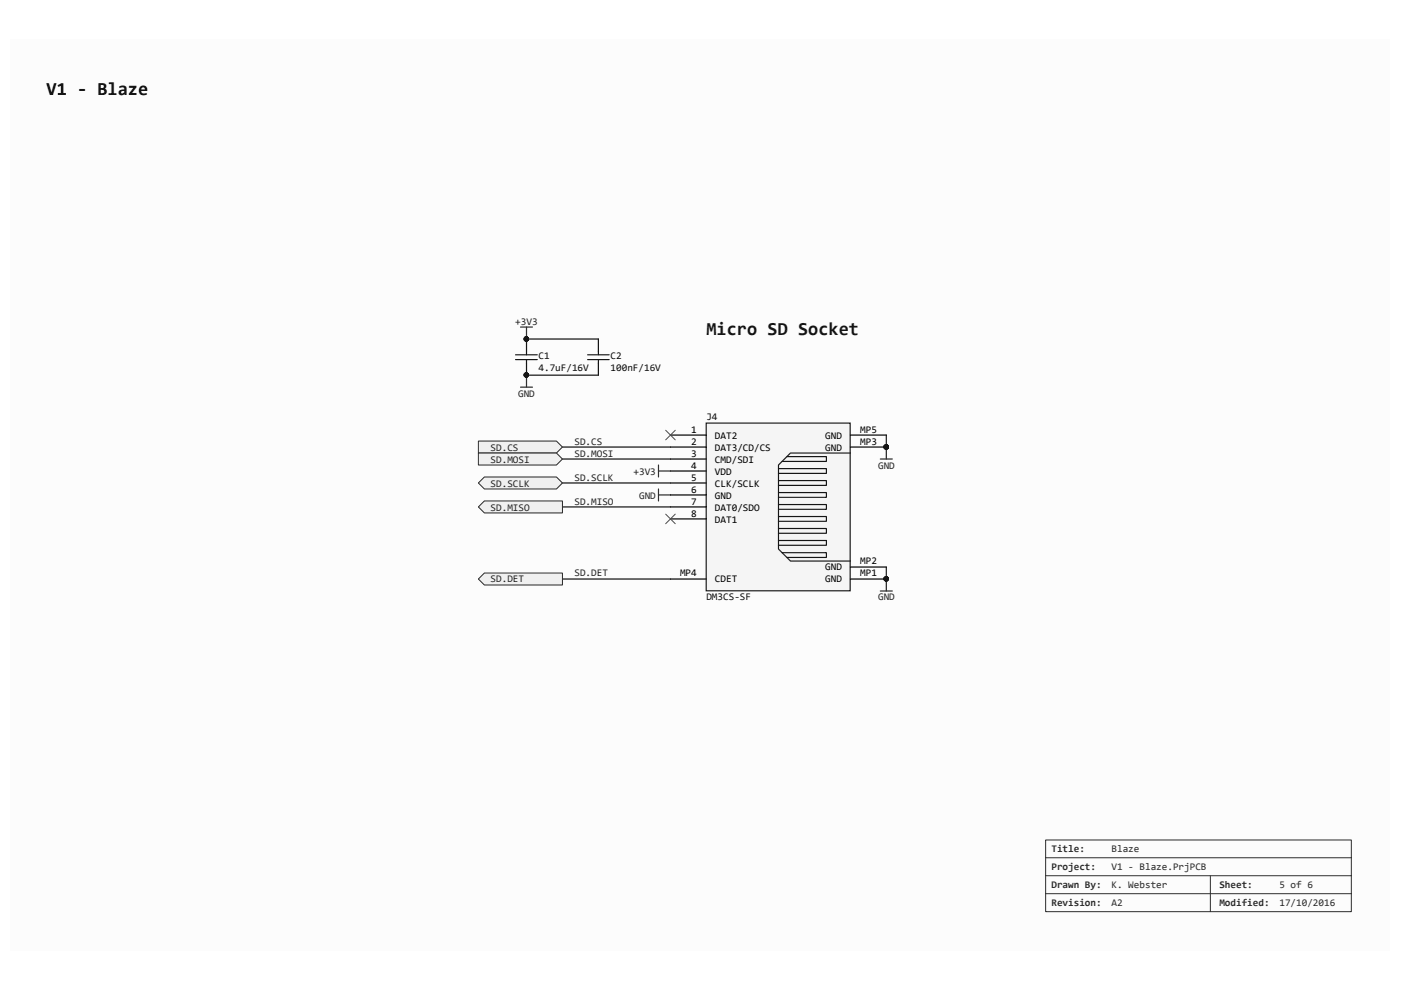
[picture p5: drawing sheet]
<svg xmlns="http://www.w3.org/2000/svg" width="297mm" height="210mm" viewBox="0 0 297 210" stroke-linecap="round" stroke-linejoin="round" font-family="sans-serif">
<path d="M2.2 8.4h292.6v193.1h-292.6z" fill="#fcfcfc"/>
<path d="M221.7 178.1h64.8v15.2h-64.8zM221.7 181.9h64.8M221.7 185.7h64.8M221.7 189.5h64.8M256.6 185.7v7.6" fill="none" stroke="#2b2b2b" stroke-width=".21"/>
<path d="M111.6 79.5v2.6M110.4 82.1h2.5M139.6 98.6v2.5M139.6 99.9h2.6M139.6 103.7v2.5M139.6 104.9h2.6" fill="none" stroke="#262626" stroke-width=".25"/>
<circle cx="111.6" cy="79.5" r=".46" fill="#0e0e0e"/>
<circle cx="111.6" cy="79.5" r=".46" fill="none" stroke="#0e0e0e" stroke-width=".21"/>
<path d="M110.4 69.3h2.5M111.6 69.3v2.6" fill="none" stroke="#262626" stroke-width=".25"/>
<circle cx="111.6" cy="71.9" r=".47" fill="#0e0e0e"/>
<circle cx="111.6" cy="71.9" r=".47" fill="none" stroke="#0e0e0e" stroke-width=".21"/>
<path d="M111.6 79.5h15.3" fill="none" stroke="#0e0e0e" stroke-width=".25"/>
<circle cx="111.6" cy="79.5" r=".46" fill="#0e0e0e"/>
<circle cx="111.6" cy="79.5" r=".46" fill="none" stroke="#0e0e0e" stroke-width=".21"/>
<path d="M111.6 71.9h15.3" fill="none" stroke="#0e0e0e" stroke-width=".25"/>
<circle cx="111.6" cy="71.9" r=".47" fill="#0e0e0e"/>
<circle cx="111.6" cy="71.9" r=".47" fill="none" stroke="#0e0e0e" stroke-width=".21"/>
<path d="M186.6 125.3h2.6M187.9 122.8v2.5" fill="none" stroke="#262626" stroke-width=".25"/>
<circle cx="187.9" cy="122.7" r=".48" fill="#0e0e0e"/>
<circle cx="187.9" cy="122.7" r=".48" fill="none" stroke="#0e0e0e" stroke-width=".21"/>
<path d="M186.6 97.3h2.6M187.9 94.8v2.5" fill="none" stroke="#262626" stroke-width=".25"/>
<circle cx="187.9" cy="94.8" r=".49" fill="#0e0e0e"/>
<circle cx="187.9" cy="94.8" r=".49" fill="none" stroke="#0e0e0e" stroke-width=".21"/>
<path d="M187.9 92.2v2.6" fill="none" stroke="#0e0e0e" stroke-width=".25"/>
<circle cx="187.9" cy="94.8" r=".49" fill="#0e0e0e"/>
<circle cx="187.9" cy="94.8" r=".49" fill="none" stroke="#0e0e0e" stroke-width=".21"/>
<path d="M187.9 120.2v2.6" fill="none" stroke="#0e0e0e" stroke-width=".25"/>
<circle cx="187.9" cy="122.7" r=".48" fill="#0e0e0e"/>
<circle cx="187.9" cy="122.7" r=".48" fill="none" stroke="#0e0e0e" stroke-width=".21"/>
<path d="M111.6 77v2.5" fill="none" stroke="#000" stroke-width=".25"/>
<circle cx="111.6" cy="79.5" r=".46" fill="#0e0e0e"/>
<circle cx="111.6" cy="79.5" r=".46" fill="none" stroke="#0e0e0e" stroke-width=".21"/>
<path d="M111.6 71.9v2.6" fill="none" stroke="#000" stroke-width=".25"/>
<circle cx="111.6" cy="71.9" r=".47" fill="#0e0e0e"/>
<circle cx="111.6" cy="71.9" r=".47" fill="none" stroke="#0e0e0e" stroke-width=".21"/>
<path d="M109.3 75.2h4.6M109.3 76.2h4.6M111.6 74.5v.7M111.6 76.2v.8" fill="none" stroke="#1c1c1c" stroke-width=".25"/>
<circle cx="111.6" cy="79.5" r=".46" fill="#0e0e0e"/>
<circle cx="111.6" cy="79.5" r=".46" fill="none" stroke="#0e0e0e" stroke-width=".21"/>
<circle cx="111.6" cy="71.9" r=".47" fill="#0e0e0e"/>
<circle cx="111.6" cy="71.9" r=".47" fill="none" stroke="#0e0e0e" stroke-width=".21"/>
<path d="M149.7 89.7h30.6v35.6h-30.6z" fill-rule="evenodd" fill="#f5f5f5"/>
<path d="M149.7 89.7h30.6v35.6h-30.6zM165.1 99.4h10.1v1h-10.1M166.8 96.8h8.4v1h-9.4M180.3 96.1h-12.7l-2.5 2.5v17.8l2.5 2.6h12.7M165.1 101.9h10.1v1h-10.1M165.1 104.4h10.1v1.1h-10.1M165.1 107h10.1v1h-10.1M165.1 109.5h10.1v1h-10.1M165.1 114.6h10.1v1h-10.1M165.1 112.1h10.1v1h-10.1M165.8 117.2h9.4v1h-8.4" fill="none" stroke="#1c1c1c" stroke-width=".25"/>
<path d="M142.2 94.8h7.6M142.2 97.3h7.6M142.2 99.9h7.6M142.2 92.2h7.6M142.2 102.4h7.6M142.2 104.9h7.6M142.2 107.5h7.6M142.2 110h7.6M180.3 122.8h7.6" fill="none" stroke="#000" stroke-width=".25"/>
<circle cx="187.9" cy="122.7" r=".48" fill="#0e0e0e"/>
<circle cx="187.9" cy="122.7" r=".48" fill="none" stroke="#0e0e0e" stroke-width=".21"/>
<path d="M180.3 92.2h7.6M180.3 94.8h7.6M180.3 120.2h7.6" fill="none" stroke="#000" stroke-width=".25"/>
<circle cx="187.9" cy="94.8" r=".49" fill="#0e0e0e"/>
<circle cx="187.9" cy="94.8" r=".49" fill="none" stroke="#0e0e0e" stroke-width=".21"/>
<path d="M142.2 122.8h7.6" fill="none" stroke="#000" stroke-width=".25"/>
<circle cx="187.9" cy="122.7" r=".48" fill="#0e0e0e"/>
<circle cx="187.9" cy="122.7" r=".48" fill="none" stroke="#0e0e0e" stroke-width=".21"/>
<circle cx="187.9" cy="94.8" r=".49" fill="#0e0e0e"/>
<circle cx="187.9" cy="94.8" r=".49" fill="none" stroke="#0e0e0e" stroke-width=".21"/>
<path d="M119.2 94.8h23M119.2 97.3h23M119.2 102.4h23M119.2 107.5h23M119.2 122.8h23" fill="none" stroke="#0e0e0e" stroke-width=".25"/>
<path d="M101.4 93.5h16.6l1.2 1.3-1.2 1.3h-16.6z" fill-rule="evenodd" fill="#f0f0f0"/>
<path d="M101.4 93.5h16.6l1.2 1.3-1.2 1.3h-16.6z" fill="none" stroke="#262626" stroke-width=".21"/>
<path d="M101.4 102.4l1.3-1.3h15.3l1.2 1.3-1.2 1.3h-15.3z" fill-rule="evenodd" fill="#f0f0f0"/>
<path d="M101.4 102.4l1.3-1.3h15.3l1.2 1.3-1.2 1.3h-15.3z" fill="none" stroke="#262626" stroke-width=".21"/>
<path d="M101.4 96.1h16.6l1.2 1.2-1.2 1.3h-16.6z" fill-rule="evenodd" fill="#f0f0f0"/>
<path d="M101.4 96.1h16.6l1.2 1.2-1.2 1.3h-16.6z" fill="none" stroke="#262626" stroke-width=".21"/>
<path d="M101.4 107.5l1.3-1.3h16.5v2.6h-16.5z" fill-rule="evenodd" fill="#f0f0f0"/>
<path d="M101.4 107.5l1.3-1.3h16.5v2.6h-16.5z" fill="none" stroke="#262626" stroke-width=".21"/>
<path d="M101.4 122.8l1.3-1.3h16.5v2.5h-16.5z" fill-rule="evenodd" fill="#f0f0f0"/>
<path d="M101.4 122.8l1.3-1.3h16.5v2.5h-16.5z" fill="none" stroke="#262626" stroke-width=".21"/>
<path d="M141.1 91.2l2.1 2.1M143.2 91.2l-2.1 2.1M141.1 109l2.1 2M143.2 109l-2.1 2" fill="none" stroke="#4c4c4c" stroke-width=".21"/>
<path d="M126.9 71.9v2.6M126.9 77v2.5" fill="none" stroke="#000" stroke-width=".25"/>
<path d="M124.6 75.2h4.6M124.6 76.2h4.6M126.9 74.5v.7M126.9 76.2v.8" fill="none" stroke="#1c1c1c" stroke-width=".25"/>
<text font-size="3.9" x="9.9" y="20.1">V1 - Blaze</text>
<text font-size="3.9" fill="#151515" x="149.8" y="71">Micro SD Socket</text>
<g font-size="2.2" fill="#262626">
<text x="109.3" y="68.8">+3V3</text>
<text x="109.9" y="84.1">GND</text>
<text x="104" y="95.5">SD.CS</text>
<text x="121.8" y="94.3">SD.CS</text>
<text x="104" y="98.1">SD.MOSI</text>
<text x="121.8" y="101.9">SD.SCLK</text>
<text x="121.8" y="96.8">SD.MOSI</text>
<text x="134.3" y="100.6">+3V3</text>
<text x="186.2" y="99.4">GND</text>
<text x="104" y="103.2">SD.SCLK</text>
<text x="121.8" y="107">SD.MISO</text>
<text x="135.5" y="105.7">GND</text>
<text x="104" y="108.2">SD.MISO</text>
<text x="104" y="123.5">SD.DET</text>
<text x="121.8" y="122.2">SD.DET</text>
<text x="186.2" y="127.3">GND</text>
</g>
<g font-size="2.2" fill="#0e0e0e">
<text x="114.2" y="76.2">C1</text>
<text x="129.5" y="76.2">C2</text>
<text x="114.2" y="78.7">4.7uF/16V</text>
<text x="129.5" y="78.7">100nF/16V</text>
<text x="149.8" y="89.2">J4</text>
<text x="149.8" y="127.3">DM3CS-SF</text>
</g>
<g font-size="2.2">
<text x="146.6" y="94.3">2</text>
<text x="146.6" y="91.7">1</text>
<text x="151.6" y="95.5">DAT3/CD/CS</text>
<text x="151.6" y="93">DAT2</text>
<text x="175" y="93">GND</text>
<text x="175" y="95.5">GND</text>
<text x="182.4" y="91.7">MP5</text>
<text x="182.4" y="94.3">MP3</text>
<text x="146.6" y="96.8">3</text>
<text x="146.6" y="99.4">4</text>
<text x="146.6" y="101.9">5</text>
<text x="151.6" y="98.1">CMD/SDI</text>
<text x="151.6" y="100.6">VDD</text>
<text x="146.6" y="104.4">6</text>
<text x="146.6" y="107">7</text>
<text x="151.6" y="103.2">CLK/SCLK</text>
<text x="151.6" y="105.7">GND</text>
<text x="146.6" y="109.5">8</text>
<text x="151.6" y="108.2">DAT0/SDO</text>
<text x="151.6" y="110.8">DAT1</text>
<text x="182.4" y="119.7">MP2</text>
<text x="144.2" y="122.2">MP4</text>
<text x="151.6" y="123.5">CDET</text>
<text x="175" y="123.5">GND</text>
<text x="175" y="120.9">GND</text>
<text x="182.4" y="122.2">MP1</text>
</g>
<g font-size="2.2" fill="#2b2b2b">
<text x="222.9" y="180.7">Title:</text>
<text x="222.9" y="184.5">Project:</text>
<text x="235.7" y="180.7">Blaze</text>
<text x="235.7" y="184.5">V1 - Blaze.PrjPCB</text>
<text x="222.9" y="188.3">Drawn By:</text>
<text x="235.7" y="188.3">K. Webster</text>
<text x="258.5" y="188.3">Sheet:</text>
<text x="271.3" y="188.3">5 of 6</text>
<text x="222.9" y="192.2">Revision:</text>
<text x="235.7" y="192.2">A2</text>
<text x="258.5" y="192.2">Modified:</text>
<text x="271.3" y="192.2">17/10/2016</text>
</g>
</svg>
